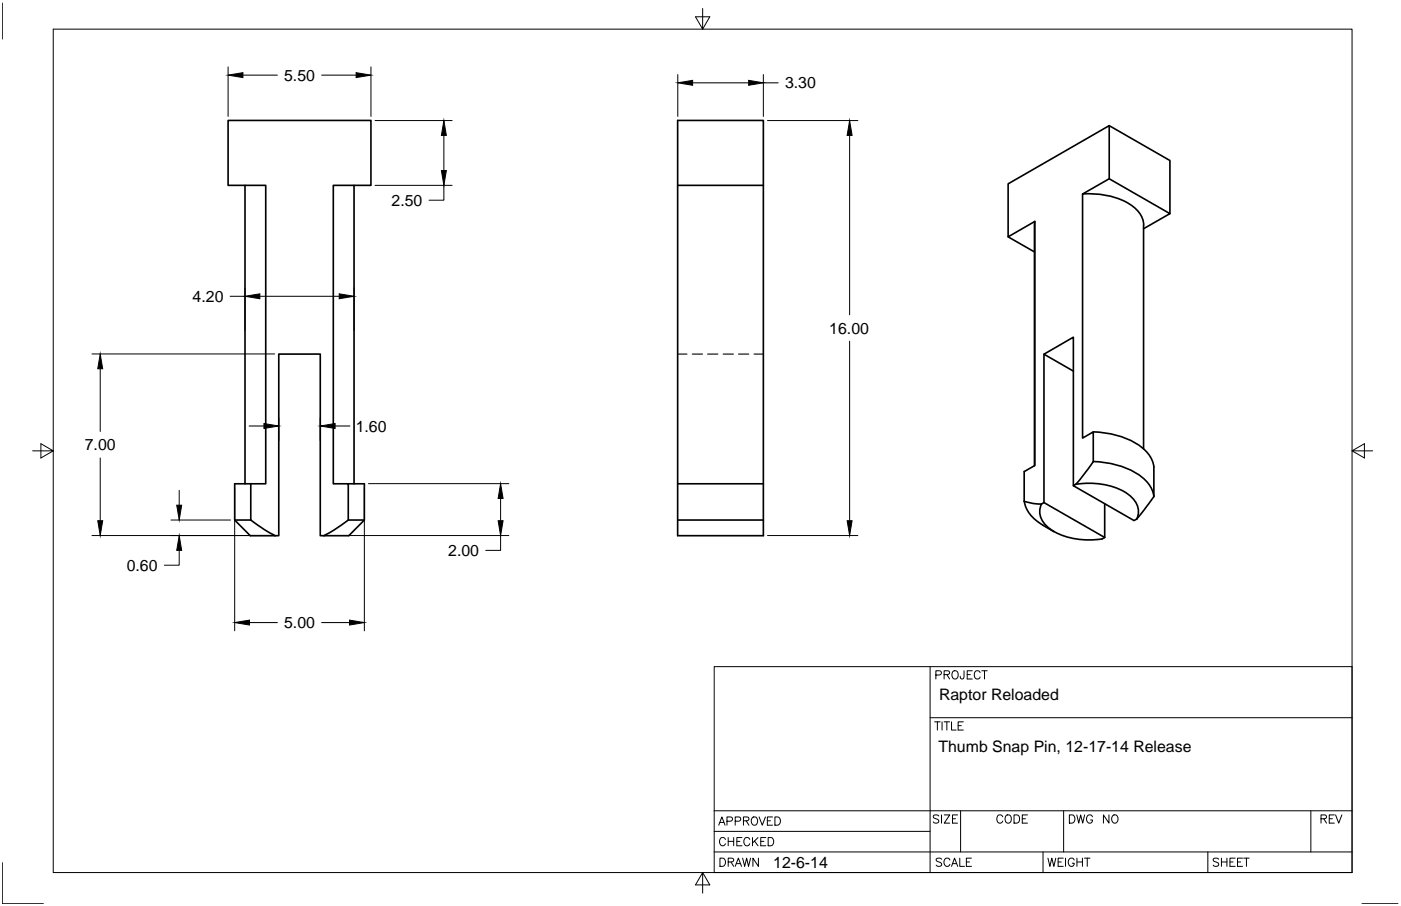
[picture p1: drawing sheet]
<svg xmlns="http://www.w3.org/2000/svg" width="432mm" height="279mm" viewBox="0 0 432 279" stroke-linecap="round" stroke-linejoin="round" font-family="sans-serif">
<!-- layer: MD_Visible -->
<g fill="none" stroke="#000" stroke-width=".51">
<path d="M341.9 38.7l18.7 10.8v16.4M75.5 57.2v92M109.1 57.2v92M208.9 57.2h26.4M235.3 57.2v-20.1h-26.4v123.3M235.3 57.2v103.2M310.7 56.7l31.2-18v16.4l-8.2 4.7v75.3l3.3-1.9v9.2l-2.3 3.1a16.1 16.1 0 0 1-3.9 4.3v-45.8l-9 5.2v45.8l-.8 .5-1.1-.1-4.2-.8v-9.2l3.2-1.8v-75.3l-8.2 4.7zM333.7 59.8a23.5 23.5 0 0 1 15.9 4.2l1.9 2.2a6.1 6.1 0 0 1 1 3.2M341.9 55.1l18.7 10.8-8.1 4.6M310.7 73l8.1 4.7M319 68.3l-.2 75.3M352.5 69.4v69"/>
<path d="M321.8 109.2l9 5.2M337 133.2a24.8 24.8 0 0 1 16 5.8 8.6 8.6 0 0 1 2.6 4.9v9.2M77.3 149.2v11.2M107.3 149.2h5v11.2l-4.8 4.8h-7.6M208.9 149.2h26.4M315.7 154.6a10.4 10.4 0 0 0 5.8 7.4l3.4 2M321 155.5a6.2 6.2 0 0 0 2.9 7.8 22.6 22.6 0 0 0 15.8 2.9l.8-.5M321.8 155l18.7 10.7M330.8 149.8l18.7 10.7 .8-.4 1.1-1.3 4.2-5.7M331.7 149.3a21.9 21.9 0 0 1 16.6 3.6 5.9 5.9 0 0 1 2 7.2M337 142.3a24.8 24.8 0 0 1 16 5.8 8.6 8.6 0 0 1 2.6 5M340.5 155.3v10.4"/>
<path d="M72.3 160.4h5M77.3 160.4l4.1 2.9 3.4 1.9M84.8 165.2h1.1v-56h12.8v56h1.2M107.3 160.4v-11.2h-4.6v-92h11.6v-20.1h-44v20.1h11.6v92h-9.6v11.2l4.8 4.8h7.7M112.3 160.4h-5l-4.1 2.9-3.3 1.9M208.9 160.4v4.8h26.4v-4.8M208.9 160.4h26.4"/>
</g>
<!-- layer: MD_Hidden -->
<path d="M208.9 109.2h2.8M213.3 109.2h3.2M218.1 109.2h3.2M222.9 109.2h3.1M227.6 109.2h3.2M232.4 109.2h2.9" fill="none" stroke="#000" stroke-width=".34"/>
<!-- layer: Border -->
<g fill="none" stroke="#000" stroke-width=".31">
<path d="M.7 .9v11.1M16.4 9h400.3v260.1h-400.3zM216.6 2.6v6.4l-2.2-3.8h4.4l-2.2 3.8M10.1 139h6.3l-3.8-2.2v4.4l3.8-2.2M416.7 139l3.8 2.2v-4.4l-3.8 2.2h6.4M220.1 205.6h196.6v63.5h-196.6zM286.7 205.6v63.5M288.4 208.2h1.1a.68 .68 0 0 0 .6-.4 .68 .68 0 0 0-.1-.7l-1.6-.2v2.5M291 208l1.4-.1 .3-.3-.1-.5-1.6-.2v2.5M291.8 208l.9 1.4M293.6 207.2l.3-.3a1.28 1.28 0 0 1 1.5 .9 1.28 1.28 0 0 1-.8 1.6 1.36 1.36 0 0 1-1-2.2zM297.1 206.9v1.9l-.2 .5h-.8l-.2-.8"/>
<path d="M298.1 208h1M299.7 206.9h-1.6v2.5h1.6M302.1 207.4a.91 .91 0 0 0-1.1-.5 .91 .91 0 0 0-.7 .9v.6a.91 .91 0 0 0 .7 1 .91 .91 0 0 0 1.1-.6M302.6 206.9h1.7M303.4 206.9v2.5M286.7 221.3h130M288.1 222.6h1.7M288.9 222.6v2.5M290.4 222.6v2.5M291 222.6h1.7M291.8 222.6v2.5M293.3 222.6v2.5h1.4"/>
<path d="M295.3 223.8h1M296.9 222.6h-1.6v2.5h1.6M220.1 256.4h66.6M220.1 250h196.6M221.5 254.5l1-2.6 1 2.6M221.9 253.6h1.2M223.6 258.9a.94 .94 0 0 0-1.1-.6 .94 .94 0 0 0-.7 .9v.7a.93 .93 0 0 0 .7 .9 .93 .93 0 0 0 1.1-.6M224.1 253.3h1.1a.66 .66 0 0 0 .6-.7 .66 .66 0 0 0-.6-.7h-1.1v2.6M224.4 258.3v2.5M224.4 259.5h1.7M226.1 258.3v2.5M226.6 253.3h1.1a.66 .66 0 0 0 .6-.7 .66 .66 0 0 0-.6-.7h-1.1v2.6"/>
<path d="M227.1 259.5h.9M228.7 258.3h-1.6v2.5h1.6M229.1 253.1l1.5-.1 .2-.3-.1-.5-1.6-.3v2.6M230 253.1l.8 1.4M231.1 258.9a.94 .94 0 0 0-1.1-.6 .94 .94 0 0 0-.7 .9v.7a.93 .93 0 0 0 .7 .9 .93 .93 0 0 0 1.1-.6M231.8 252.3a.95 .95 0 0 1 1.1-.3 .95 .95 0 0 1 .6 .9v.6a.97 .97 0 0 1-1 1 .97 .97 0 0 1-1-1zM231.9 258.3v2.5M232.5 259.3l1.1 1.5M233.6 258.3l-1.7 1.7M234 251.9l.9 2.6 1-2.6M234.5 259.5h.9M236 258.3h-1.5v2.5h1.5"/>
<path d="M236.5 253.1h1M236.8 258.3h.8a1.35 1.35 0 0 1 .9 1.3 1.35 1.35 0 0 1-.9 1.2h-.8zM238.1 251.9h-1.6v2.6h1.6M238.8 251.9h.9a1.35 1.35 0 0 1 .9 1.3 1.35 1.35 0 0 1-.9 1.3h-.9zM289.3 251.6l-.2-.2a.99 .99 0 0 0-1.5 .5l.3 .3 1.2 .5 .2 .8a1.09 1.09 0 0 1-1.7 0M290.2 251.3v2.5M291 251.3h1.7l-1.7 2.5h1.7M293.6 252.5h.9M295.1 251.3h-1.5v2.5h1.5M296.1 250v12.7M309.1 251.9a.94 .94 0 0 0-1.1-.6 .94 .94 0 0 0-.8 .9v.7a.93 .93 0 0 0 .8 1 .93 .93 0 0 0 1.1-.7M310 251.6l.2-.2a1.28 1.28 0 0 1 1.6 .9 1.28 1.28 0 0 1-.8 1.5 1.36 1.36 0 0 1-1-2.2z"/>
<path d="M312.5 251.3h.9a1.35 1.35 0 0 1 .9 1.3 1.35 1.35 0 0 1-.9 1.2h-.9zM315.1 252.5h.9M316.7 251.3h-1.6v2.5h1.6M327.8 250v12.7M329.6 251.3h.8a1.35 1.35 0 0 1 .9 1.3 1.35 1.35 0 0 1-.9 1.2h-.8zM331.9 251.3l.6 2.5 .6-2.5 .6 2.5 .6-2.5M336.7 251.9a.94 .94 0 0 0-1-.6 .94 .94 0 0 0-.8 .9v.7a.91 .91 0 0 0 .9 1 .91 .91 0 0 0 .9-1h-.6M341.8 251.3v2.5l-1.7-2.5v2.5M342.9 251.6a.95 .95 0 0 1 1-.3 .95 .95 0 0 1 .7 .9v.7a.97 .97 0 0 1-1 1 .97 .97 0 0 1-1-1zM404 250v12.7M407.1 252.5l1.5-.1 .2-.4-.2-.6-1.5-.1v2.5M408 252.5l.8 1.3"/>
<path d="M409.7 252.5h1M411.3 251.3h-1.6v2.5h1.6M411.6 251.3l1 2.5 1-2.5M.7 266v12.7h12.7M216.6 269.1l2.2 3.8h-4.4l2.2-3.8v6.3M220.1 262.7h196.6M221.9 264.6h.8a1.35 1.35 0 0 1 .9 1.3 1.35 1.35 0 0 1-.9 1.3h-.8zM224.4 265.8l1.5-.1 .2-.3-.1-.5-1.6-.3v2.6M225.3 265.8l.8 1.4M226.6 267.2l1-2.6 .9 2.6M227 266.3h1.2M228.9 264.6l.6 2.6 .6-2.6 .6 2.6 .6-2.6"/>
<path d="M233.8 264.6v2.6l-1.7-2.6v2.6M290.2 265a.97 .97 0 0 0-1.7 .2l.3 .4 1.2 .5 .2 .7a1.08 1.08 0 0 1-1.7 0M292.8 265.2a.94 .94 0 0 0-1.1-.6 .94 .94 0 0 0-.8 1v.6a.93 .93 0 0 0 .8 1 .93 .93 0 0 0 1.1-.7M293.3 267.2l.9-2.6 1 2.6M293.6 266.3h1.2M295.8 264.6v2.6h1.5M297.8 265.8h1M299.4 264.6h-1.6v2.6h1.6M321.5 262.7v6.4M323 264.6l.6 2.6 .6-2.6 .6 2.6 .6-2.6M326.1 265.8h1M327.7 264.6h-1.6v2.6h1.6"/>
<path d="M328.4 264.6v2.6M331.1 265.2a.94 .94 0 0 0-1.1-.6 .94 .94 0 0 0-.7 1v.6a.91 .91 0 0 0 .9 1 .91 .91 0 0 0 .9-1h-.6M331.9 265.8h1.7M331.9 264.6v2.6M333.6 264.6v2.6M334.2 264.6h1.7M335.1 264.6v2.6M372.3 262.7v6.4M375.6 265l-.2-.3a.99 .99 0 0 0-1.5 .5l.2 .4 1.3 .5 .2 .7a1.09 1.09 0 0 1-1.7 0M376.5 265.8h1.6M376.5 264.6v2.6M378.1 264.6v2.6"/>
<path d="M379.1 265.8h1M380.7 264.6h-1.6v2.6h1.6M381.4 265.8h1M383 264.6h-1.6v2.6h1.6M383.3 264.6h1.7M384.2 264.6v2.6M419.8 278.7h11.1"/>
</g>
<!-- layer: 0 -->
<g fill="none" stroke="#000" stroke-width=".31">
<path d="M70.3 20.6v15.3M74.9 23.2h10.6M99.1 23.2h10.7M114.3 20.6v15.3M115.6 37.2h23.7M208.9 23v12.9M213.5 25.5h17.2M235.3 23v12.9M235.3 25.5h4.5M236.5 37.2h27.9M115.6 57.2h23.7M136.8 57.2v4.5h-4.6"/>
<path d="M136.8 41.8v10.8M261.9 41.8v55.3M70.9 91.4h4.6M75.5 88.8v13.1M80.1 91.4h24.4M109.1 88.8v13.1M28.3 109.1h56.4M30.9 113.7v19.4M261.9 105.2v55.4M76.8 131.4h4.6M85.9 128.8v7.1M98.7 128.8v7.1"/>
<path d="M103.3 131.4h4.6M30.9 141.2v19.4M55.2 151.2v4.6M72.3 150.4v44.1M112.3 150.4v44.1M113.6 149.2h43.2M154.3 153.7v6.9M28.3 165.2h56.4M52.7 160.4h18.4M55.2 169.7v4.6h-4.5M101.1 165.2h55.7M154.3 165.2v4.5h-4.6"/>
<path d="M236.5 165.2h27.9M76.9 192h8.6M99.1 192h8.6"/>
</g>
<g fill="#000" stroke="#000" stroke-width=".31">
<path d="M70.3 23.2l4.6-.8v1.5zM109.8 22.4l4.5 .8-4.5 .7zM208.9 25.5l4.6-.7v1.5zM230.7 24.8l4.6 .7-4.6 .8zM136.8 37.2l.8 4.6h-1.6zM136 52.6h1.6l-.8 4.6zM261.9 37.2l.7 4.6h-1.5zM75.5 91.4l4.6-.8v1.5zM104.5 90.6l4.6 .8-4.6 .7zM30.9 109.1l.8 4.6h-1.6zM81.4 130.6l4.5 .8-4.5 .7zM98.7 131.4l4.6-.8v1.5z"/>
<path d="M54.5 155.8h1.5l-.8 4.6zM154.3 149.2l.8 4.5h-1.6zM30.1 160.6h1.6l-.8 4.6zM55.2 165.2l.8 4.5h-1.5zM153.5 160.6h1.6l-.8 4.6zM261.1 160.6h1.5l-.7 4.6zM72.3 192l4.6-.8v1.6zM107.7 191.2l4.6 .8-4.6 .8z"/>
</g>
<g font-size="4.9">
<text x="87.6" y="24.9">5.50</text>
<text x="242" y="27.2">3.30</text>
<text x="120.7" y="63.5">2.50</text>
<text x="59.4" y="93.1">4.20</text>
<text x="255.6" y="102.9">16.00</text>
<text x="109.6" y="133.1">1.60</text>
<text x="26.1" y="138.9">7.00</text>
<text x="138.2" y="171.5">2.00</text>
<text x="39.1" y="176">0.60</text>
<text x="87.6" y="193.7">5.00</text>
<text x="289.4" y="215.8">Raptor Reloaded</text>
<text x="289.2" y="231.9">Thumb Snap Pin, 12-17-14 Release</text>
<text x="238.3" y="267.6">12-6-14</text>
</g>
</svg>
